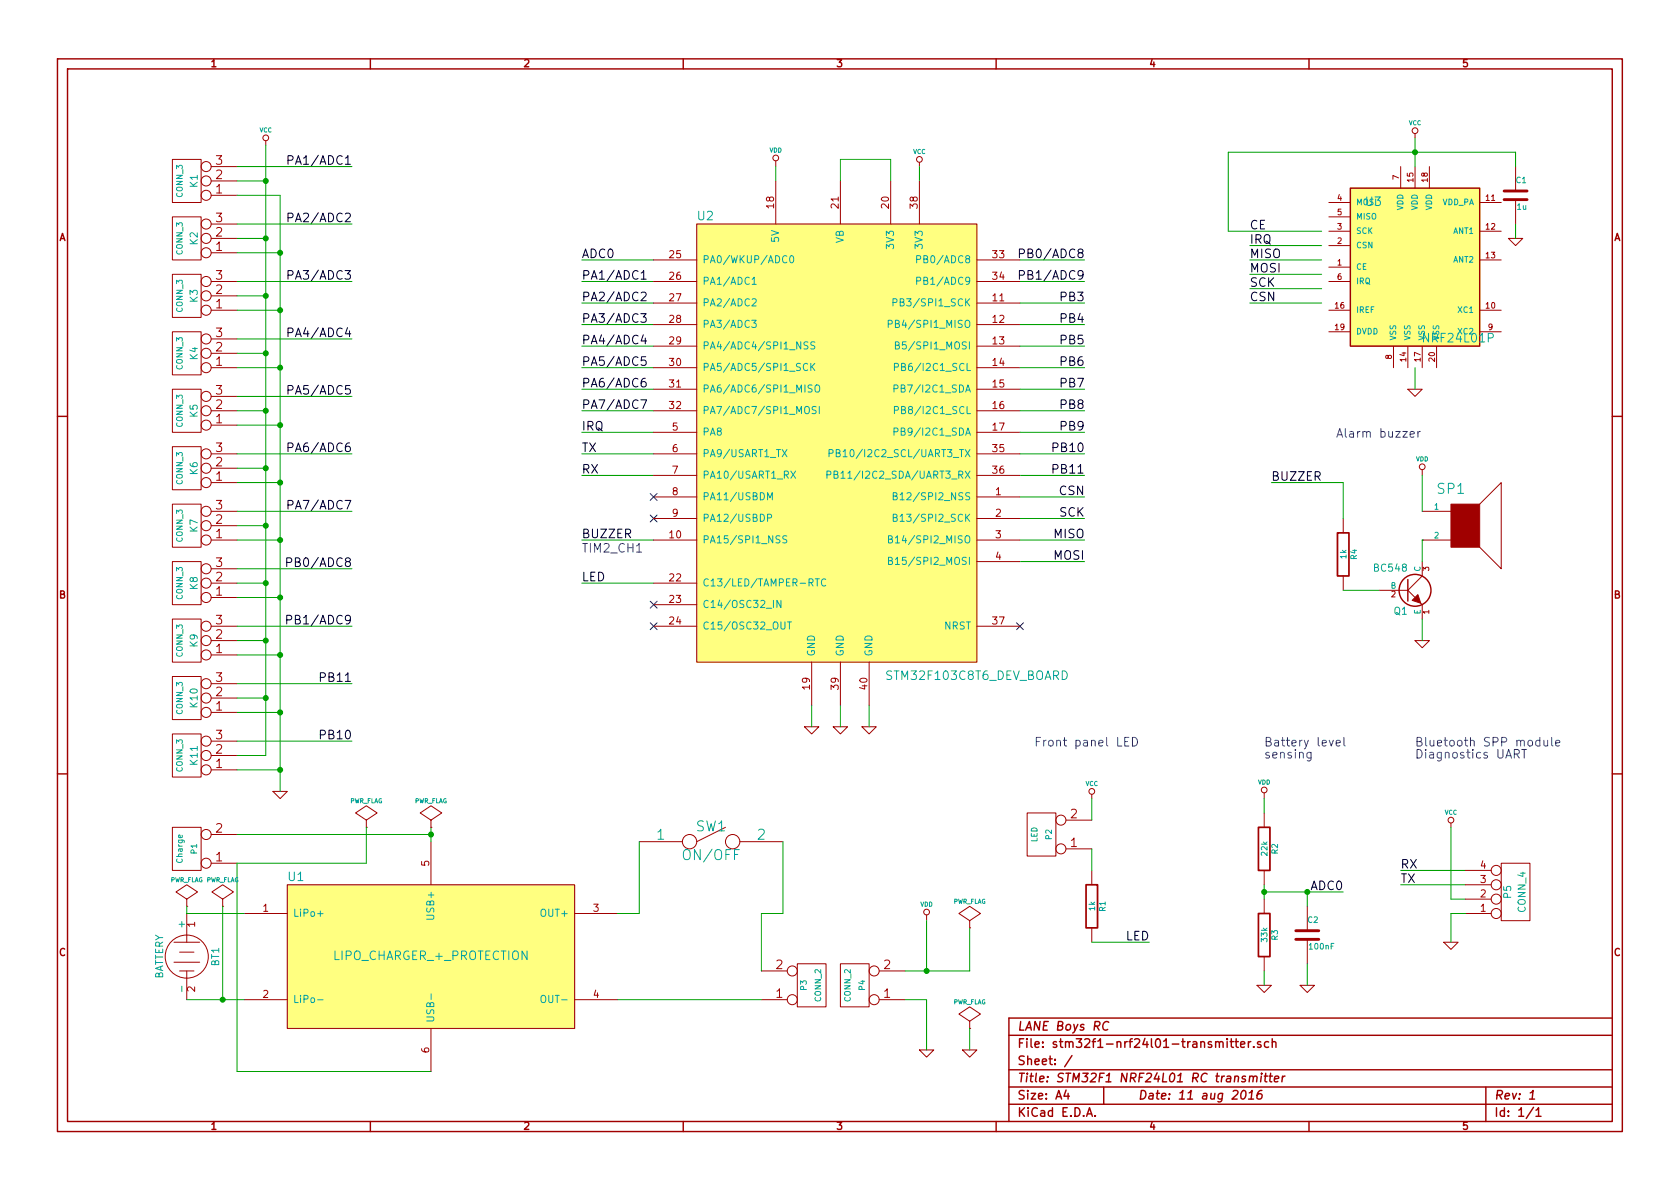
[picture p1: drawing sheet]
EESchema Schematic File Version 2
LIBS:WLA-STM32
LIBS:WLA-nrf24
LIBS:WLA-power
LIBS:power
LIBS:device
LIBS:conn
LIBS:regul
LIBS:special
LIBS:opto
LIBS:contrib
LIBS:analog_switches
LIBS:display
LIBS:graphic
LIBS:interface
LIBS:logo
LIBS:references
LIBS:rfcom
LIBS:stm32f1-nrf24l01-transmitter-cache
EELAYER 27 0
EELAYER END
$Descr A4 11693 8268
encoding utf-8
Sheet 1 1
Title "STM32F1 NRF24L01 RC transmitter"
Date "11 aug 2016"
Rev "1"
Comp "LANE Boys RC"
Comment1 ""
Comment2 ""
Comment3 ""
Comment4 ""
$EndDescr
$Comp
L NRF24L01P U3
U 1 1
P 9850 1850
F 0 "U3" H 9500 2300 60  0000 L CNN
F 1 "NRF24L01P" H 10150 1350 60  0000 C CNN
F 2 "~" H 9850 1850 60  0000 C CNN
F 3 "~" H 9850 1850 60  0000 C CNN
	1    9850 1850
	1    0    0    -1  
$EndComp
$Comp
L LIPO_CHARGER_+_PROTECTION U1
U 1 1
P 3000 6650
F 0 "U1" H 2000 7200 60  0000 L CNN
F 1 "LIPO_CHARGER_+_PROTECTION" H 3000 6650 60  0000 C CNN
F 2 "~" H 3000 6650 60  0000 C CNN
F 3 "~" H 3000 6650 60  0000 C CNN
	1    3000 6650
	1    0    0    -1  
$EndComp
$Comp
L BATTERY BT1
U 1 1
P 1300 6650
F 0 "BT1" H 1300 6850 50  0000 C CNN
F 1 "BATTERY" H 1300 6460 50  0000 C CNN
F 2 "~" H 1300 6650 60  0000 C CNN
F 3 "~" H 1300 6650 60  0000 C CNN
	1    1300 6650
	0    1    1    0   
$EndComp
$Comp
L GND #PWR01
U 1 1
P 6450 7300
F 0 "#PWR01" H 6450 7300 30  0001 C CNN
F 1 "GND" H 6450 7230 30  0001 C CNN
F 2 "" H 6450 7300 60  0000 C CNN
F 3 "" H 6450 7300 60  0000 C CNN
	1    6450 7300
	1    0    0    -1  
$EndComp
$Comp
L VDD #PWR02
U 1 1
P 6450 6400
F 0 "#PWR02" H 6450 6500 30  0001 C CNN
F 1 "VDD" H 6450 6510 30  0000 C CNN
F 2 "" H 6450 6400 60  0000 C CNN
F 3 "" H 6450 6400 60  0000 C CNN
	1    6450 6400
	1    0    0    -1  
$EndComp
$Comp
L VDD #PWR03
U 1 1
P 5400 1150
F 0 "#PWR03" H 5400 1250 30  0001 C CNN
F 1 "VDD" H 5400 1260 30  0000 C CNN
F 2 "" H 5400 1150 60  0000 C CNN
F 3 "" H 5400 1150 60  0000 C CNN
	1    5400 1150
	1    0    0    -1  
$EndComp
$Comp
L VCC #PWR04
U 1 1
P 6400 1150
F 0 "#PWR04" H 6400 1250 30  0001 C CNN
F 1 "VCC" H 6400 1250 30  0000 C CNN
F 2 "" H 6400 1150 60  0000 C CNN
F 3 "" H 6400 1150 60  0000 C CNN
	1    6400 1150
	1    0    0    -1  
$EndComp
$Comp
L GND #PWR05
U 1 1
P 5650 5050
F 0 "#PWR05" H 5650 5050 30  0001 C CNN
F 1 "GND" H 5650 4980 30  0001 C CNN
F 2 "" H 5650 5050 60  0000 C CNN
F 3 "" H 5650 5050 60  0000 C CNN
	1    5650 5050
	1    0    0    -1  
$EndComp
$Comp
L GND #PWR06
U 1 1
P 5850 5050
F 0 "#PWR06" H 5850 5050 30  0001 C CNN
F 1 "GND" H 5850 4980 30  0001 C CNN
F 2 "" H 5850 5050 60  0000 C CNN
F 3 "" H 5850 5050 60  0000 C CNN
	1    5850 5050
	1    0    0    -1  
$EndComp
$Comp
L GND #PWR07
U 1 1
P 6050 5050
F 0 "#PWR07" H 6050 5050 30  0001 C CNN
F 1 "GND" H 6050 4980 30  0001 C CNN
F 2 "" H 6050 5050 60  0000 C CNN
F 3 "" H 6050 5050 60  0000 C CNN
	1    6050 5050
	1    0    0    -1  
$EndComp
$Comp
L C C1
U 1 1
P 10550 1350
F 0 "C1" H 10550 1450 40  0000 L CNN
F 1 "1u" H 10556 1265 40  0000 L CNN
F 2 "~" H 10588 1200 30  0000 C CNN
F 3 "~" H 10550 1350 60  0000 C CNN
	1    10550 1350
	1    0    0    -1  
$EndComp
$Comp
L GND #PWR08
U 1 1
P 10550 1650
F 0 "#PWR08" H 10550 1650 30  0001 C CNN
F 1 "GND" H 10550 1580 30  0001 C CNN
F 2 "" H 10550 1650 60  0000 C CNN
F 3 "" H 10550 1650 60  0000 C CNN
	1    10550 1650
	1    0    0    -1  
$EndComp
$Comp
L VCC #PWR09
U 1 1
P 9850 950
F 0 "#PWR09" H 9850 1050 30  0001 C CNN
F 1 "VCC" H 9850 1050 30  0000 C CNN
F 2 "" H 9850 950 60  0000 C CNN
F 3 "" H 9850 950 60  0000 C CNN
	1    9850 950 
	1    0    0    -1  
$EndComp
Text Label 7550 3450 2    60   ~ 0
CSN
Text Label 7550 3600 2    60   ~ 0
SCK
Text Label 7550 3750 2    60   ~ 0
MISO
Text Label 7550 3900 2    60   ~ 0
MOSI
Text Label 8700 1700 0    60   ~ 0
IRQ
Text Label 8700 1800 0    60   ~ 0
MISO
Text Label 8700 1900 0    60   ~ 0
MOSI
Text Label 8700 2000 0    60   ~ 0
SCK
Text Label 8700 2100 0    60   ~ 0
CSN
$Comp
L R R1
U 1 1
P 7600 6300
F 0 "R1" V 7680 6300 40  0000 C CNN
F 1 "1k" V 7607 6301 40  0000 C CNN
F 2 "~" V 7530 6300 30  0000 C CNN
F 3 "~" H 7600 6300 30  0000 C CNN
	1    7600 6300
	1    0    0    -1  
$EndComp
$Comp
L CONN_2 P2
U 1 1
P 7250 5800
F 0 "P2" V 7200 5800 40  0000 C CNN
F 1 "LED" V 7300 5800 40  0000 C CNN
F 2 "" H 7250 5800 60  0000 C CNN
F 3 "" H 7250 5800 60  0000 C CNN
	1    7250 5800
	-1   0    0    1   
$EndComp
$Comp
L VCC #PWR010
U 1 1
P 7600 5550
F 0 "#PWR010" H 7600 5650 30  0001 C CNN
F 1 "VCC" H 7600 5650 30  0000 C CNN
F 2 "" H 7600 5550 60  0000 C CNN
F 3 "" H 7600 5550 60  0000 C CNN
	1    7600 5550
	1    0    0    -1  
$EndComp
NoConn ~ 4550 4200
NoConn ~ 4550 4350
NoConn ~ 7100 4350
Text Label 8000 6550 2    60   ~ 0
LED
Text Label 4050 4050 0    60   ~ 0
LED
$Comp
L R R2
U 1 1
P 8800 5900
F 0 "R2" V 8880 5900 40  0000 C CNN
F 1 "22k" V 8807 5901 40  0000 C CNN
F 2 "~" V 8730 5900 30  0000 C CNN
F 3 "~" H 8800 5900 30  0000 C CNN
	1    8800 5900
	1    0    0    -1  
$EndComp
$Comp
L R R3
U 1 1
P 8800 6500
F 0 "R3" V 8880 6500 40  0000 C CNN
F 1 "33k" V 8807 6501 40  0000 C CNN
F 2 "~" V 8730 6500 30  0000 C CNN
F 3 "~" H 8800 6500 30  0000 C CNN
	1    8800 6500
	1    0    0    -1  
$EndComp
$Comp
L VDD #PWR011
U 1 1
P 8800 5550
F 0 "#PWR011" H 8800 5650 30  0001 C CNN
F 1 "VDD" H 8800 5660 30  0000 C CNN
F 2 "" H 8800 5550 60  0000 C CNN
F 3 "" H 8800 5550 60  0000 C CNN
	1    8800 5550
	1    0    0    -1  
$EndComp
$Comp
L GND #PWR012
U 1 1
P 8800 6850
F 0 "#PWR012" H 8800 6850 30  0001 C CNN
F 1 "GND" H 8800 6780 30  0001 C CNN
F 2 "" H 8800 6850 60  0000 C CNN
F 3 "" H 8800 6850 60  0000 C CNN
	1    8800 6850
	1    0    0    -1  
$EndComp
Text Label 9350 6200 2    60   ~ 0
ADC0
Text Notes 8800 5200 0    60   ~ 0
Battery level\nsensing
Text Label 4050 1800 0    60   ~ 0
ADC0
Text Label 4050 1950 0    60   ~ 0
PA1/ADC1
Text Label 4050 2100 0    60   ~ 0
PA2/ADC2
Text Label 4050 2250 0    60   ~ 0
PA3/ADC3
Text Label 4050 2400 0    60   ~ 0
PA4/ADC4
Text Label 4050 2550 0    60   ~ 0
PA5/ADC5
Text Label 4050 2700 0    60   ~ 0
PA6/ADC6
Text Label 4050 2850 0    60   ~ 0
PA7/ADC7
Text Label 7550 1800 2    60   ~ 0
PB0/ADC8
Text Label 7550 1950 2    60   ~ 0
PB1/ADC9
Text Label 4050 3000 0    60   ~ 0
IRQ
$Comp
L CONN_3 K1
U 1 1
P 1300 1250
F 0 "K1" V 1250 1250 50  0000 C CNN
F 1 "CONN_3" V 1350 1250 40  0000 C CNN
F 2 "" H 1300 1250 60  0000 C CNN
F 3 "" H 1300 1250 60  0000 C CNN
	1    1300 1250
	-1   0    0    1   
$EndComp
$Comp
L CONN_3 K2
U 1 1
P 1300 1650
F 0 "K2" V 1250 1650 50  0000 C CNN
F 1 "CONN_3" V 1350 1650 40  0000 C CNN
F 2 "" H 1300 1650 60  0000 C CNN
F 3 "" H 1300 1650 60  0000 C CNN
	1    1300 1650
	-1   0    0    1   
$EndComp
$Comp
L CONN_3 K3
U 1 1
P 1300 2050
F 0 "K3" V 1250 2050 50  0000 C CNN
F 1 "CONN_3" V 1350 2050 40  0000 C CNN
F 2 "" H 1300 2050 60  0000 C CNN
F 3 "" H 1300 2050 60  0000 C CNN
	1    1300 2050
	-1   0    0    1   
$EndComp
$Comp
L CONN_3 K4
U 1 1
P 1300 2450
F 0 "K4" V 1250 2450 50  0000 C CNN
F 1 "CONN_3" V 1350 2450 40  0000 C CNN
F 2 "" H 1300 2450 60  0000 C CNN
F 3 "" H 1300 2450 60  0000 C CNN
	1    1300 2450
	-1   0    0    1   
$EndComp
$Comp
L CONN_3 K5
U 1 1
P 1300 2850
F 0 "K5" V 1250 2850 50  0000 C CNN
F 1 "CONN_3" V 1350 2850 40  0000 C CNN
F 2 "" H 1300 2850 60  0000 C CNN
F 3 "" H 1300 2850 60  0000 C CNN
	1    1300 2850
	-1   0    0    1   
$EndComp
$Comp
L CONN_3 K6
U 1 1
P 1300 3250
F 0 "K6" V 1250 3250 50  0000 C CNN
F 1 "CONN_3" V 1350 3250 40  0000 C CNN
F 2 "" H 1300 3250 60  0000 C CNN
F 3 "" H 1300 3250 60  0000 C CNN
	1    1300 3250
	-1   0    0    1   
$EndComp
$Comp
L CONN_3 K7
U 1 1
P 1300 3650
F 0 "K7" V 1250 3650 50  0000 C CNN
F 1 "CONN_3" V 1350 3650 40  0000 C CNN
F 2 "" H 1300 3650 60  0000 C CNN
F 3 "" H 1300 3650 60  0000 C CNN
	1    1300 3650
	-1   0    0    1   
$EndComp
$Comp
L CONN_3 K8
U 1 1
P 1300 4050
F 0 "K8" V 1250 4050 50  0000 C CNN
F 1 "CONN_3" V 1350 4050 40  0000 C CNN
F 2 "" H 1300 4050 60  0000 C CNN
F 3 "" H 1300 4050 60  0000 C CNN
	1    1300 4050
	-1   0    0    1   
$EndComp
$Comp
L CONN_3 K9
U 1 1
P 1300 4450
F 0 "K9" V 1250 4450 50  0000 C CNN
F 1 "CONN_3" V 1350 4450 40  0000 C CNN
F 2 "" H 1300 4450 60  0000 C CNN
F 3 "" H 1300 4450 60  0000 C CNN
	1    1300 4450
	-1   0    0    1   
$EndComp
$Comp
L VCC #PWR013
U 1 1
P 1850 1000
F 0 "#PWR013" H 1850 1100 30  0001 C CNN
F 1 "VCC" H 1850 1100 30  0000 C CNN
F 2 "" H 1850 1000 60  0000 C CNN
F 3 "" H 1850 1000 60  0000 C CNN
	1    1850 1000
	1    0    0    -1  
$EndComp
Wire Wire Line
	4300 6350 4450 6350
Wire Wire Line
	5650 4900 5650 5050
Wire Wire Line
	5850 4900 5850 5050
Wire Wire Line
	6050 4900 6050 5050
Wire Wire Line
	5400 1150 5400 1250
Wire Wire Line
	10550 1550 10550 1650
Wire Wire Line
	9850 950  9850 1150
Wire Wire Line
	10550 1050 10550 1150
Connection ~ 9850 1050
Wire Wire Line
	7100 3450 7550 3450
Wire Wire Line
	7100 3600 7550 3600
Wire Wire Line
	7100 3750 7550 3750
Wire Wire Line
	7100 3900 7550 3900
Wire Wire Line
	8550 1600 9200 1600
Wire Wire Line
	9200 2100 8700 2100
Wire Wire Line
	9200 2000 8700 2000
Wire Wire Line
	9200 1900 8700 1900
Wire Wire Line
	9200 1800 8700 1800
Wire Wire Line
	9200 1700 8700 1700
Wire Wire Line
	7600 5550 7600 5700
Wire Wire Line
	7600 5900 7600 6050
Wire Wire Line
	7600 6550 8000 6550
Wire Wire Line
	4550 4050 4050 4050
Wire Wire Line
	8800 5550 8800 5650
Wire Wire Line
	8800 6150 8800 6250
Wire Wire Line
	8800 6750 8800 6850
Wire Wire Line
	8800 6200 9350 6200
Connection ~ 8800 6200
Wire Wire Line
	4550 1800 4050 1800
Wire Wire Line
	4050 1950 4550 1950
Wire Wire Line
	4550 2100 4050 2100
Wire Wire Line
	4050 2250 4550 2250
Wire Wire Line
	4050 2400 4550 2400
Wire Wire Line
	4050 2550 4550 2550
Wire Wire Line
	4050 2700 4550 2700
Wire Wire Line
	4050 2850 4550 2850
Wire Wire Line
	7550 1800 7100 1800
Wire Wire Line
	7550 1950 7100 1950
Wire Wire Line
	4050 3000 4550 3000
$Comp
L CONN_3 K10
U 1 1
P 1300 4850
F 0 "K10" V 1250 4850 50  0000 C CNN
F 1 "CONN_3" V 1350 4850 40  0000 C CNN
F 2 "" H 1300 4850 60  0000 C CNN
F 3 "" H 1300 4850 60  0000 C CNN
	1    1300 4850
	-1   0    0    1   
$EndComp
$Comp
L CONN_3 K11
U 1 1
P 1300 5250
F 0 "K11" V 1250 5250 50  0000 C CNN
F 1 "CONN_3" V 1350 5250 40  0000 C CNN
F 2 "" H 1300 5250 60  0000 C CNN
F 3 "" H 1300 5250 60  0000 C CNN
	1    1300 5250
	-1   0    0    1   
$EndComp
$Comp
L GND #PWR014
U 1 1
P 1950 5500
F 0 "#PWR014" H 1950 5500 30  0001 C CNN
F 1 "GND" H 1950 5430 30  0001 C CNN
F 2 "" H 1950 5500 60  0000 C CNN
F 3 "" H 1950 5500 60  0000 C CNN
	1    1950 5500
	1    0    0    -1  
$EndComp
Wire Wire Line
	1950 5350 1650 5350
Wire Wire Line
	1950 1350 1950 5500
Wire Wire Line
	1650 4950 1950 4950
Connection ~ 1950 5350
Wire Wire Line
	1650 4550 1950 4550
Connection ~ 1950 4950
Wire Wire Line
	1650 4150 1950 4150
Connection ~ 1950 4550
Wire Wire Line
	1650 3350 1950 3350
Connection ~ 1950 4150
Wire Wire Line
	1650 3750 1950 3750
Connection ~ 1950 3750
Wire Wire Line
	1650 1750 1950 1750
Connection ~ 1950 3350
Wire Wire Line
	1650 2950 1950 2950
Connection ~ 1950 2950
Wire Wire Line
	1650 2550 1950 2550
Connection ~ 1950 2550
Wire Wire Line
	1650 2150 1950 2150
Connection ~ 1950 2150
Wire Wire Line
	1650 1350 1950 1350
Connection ~ 1950 1750
Text Label 2450 1150 2    60   ~ 0
PA1/ADC1
Text Label 2450 1550 2    60   ~ 0
PA2/ADC2
Text Label 2450 1950 2    60   ~ 0
PA3/ADC3
Text Label 2450 2350 2    60   ~ 0
PA4/ADC4
Text Label 2450 2750 2    60   ~ 0
PA5/ADC5
Text Label 2450 3150 2    60   ~ 0
PA6/ADC6
Text Label 2450 3550 2    60   ~ 0
PA7/ADC7
Text Label 2450 3950 2    60   ~ 0
PB0/ADC8
Text Label 2450 4350 2    60   ~ 0
PB1/ADC9
Text Label 2450 4750 2    60   ~ 0
PB11
Text Label 2450 5150 2    60   ~ 0
PB10
Wire Wire Line
	7550 3300 7100 3300
Wire Wire Line
	7550 3150 7100 3150
Text Label 7550 3150 2    60   ~ 0
PB10
Text Label 7550 3300 2    60   ~ 0
PB11
$Comp
L GND #PWR015
U 1 1
P 10100 6550
F 0 "#PWR015" H 10100 6550 30  0001 C CNN
F 1 "GND" H 10100 6480 30  0001 C CNN
F 2 "" H 10100 6550 60  0000 C CNN
F 3 "" H 10100 6550 60  0000 C CNN
	1    10100 6550
	1    0    0    -1  
$EndComp
Wire Wire Line
	10200 6150 9750 6150
Wire Wire Line
	9750 6050 10200 6050
Text Label 9750 6050 0    60   ~ 0
RX
Text Label 9750 6150 0    60   ~ 0
TX
Text Notes 9850 5200 0    60   ~ 0
Bluetooth SPP module\nDiagnostics UART
Wire Wire Line
	4050 3150 4550 3150
Wire Wire Line
	4050 3300 4550 3300
Text Label 4050 3150 0    60   ~ 0
TX
Text Label 4050 3300 0    60   ~ 0
RX
Text Notes 7200 5200 0    60   ~ 0
Front panel LED
$Comp
L SPEAKER SP1
U 1 1
P 10200 3650
F 0 "SP1" H 10100 3900 70  0000 C CNN
F 1 "SPEAKER" H 10100 3400 70  0001 C CNN
F 2 "~" H 10200 3650 60  0000 C CNN
F 3 "~" H 10200 3650 60  0000 C CNN
	1    10200 3650
	1    0    0    -1  
$EndComp
$Comp
L NPN Q1
U 1 1
P 9800 4100
F 0 "Q1" H 9800 3950 50  0000 R CNN
F 1 "BC548" H 9800 4250 50  0000 R CNN
F 2 "~" H 9800 4100 60  0000 C CNN
F 3 "~" H 9800 4100 60  0000 C CNN
	1    9800 4100
	1    0    0    -1  
$EndComp
$Comp
L GND #PWR016
U 1 1
P 9900 4450
F 0 "#PWR016" H 9900 4450 30  0001 C CNN
F 1 "GND" H 9900 4380 30  0001 C CNN
F 2 "" H 9900 4450 60  0000 C CNN
F 3 "" H 9900 4450 60  0000 C CNN
	1    9900 4450
	1    0    0    -1  
$EndComp
Wire Wire Line
	9900 4300 9900 4450
Wire Wire Line
	9900 3750 9900 3750
Wire Wire Line
	9900 3750 9900 3900
$Comp
L R R4
U 1 1
P 9350 3850
F 0 "R4" V 9430 3850 40  0000 C CNN
F 1 "1k" V 9357 3851 40  0000 C CNN
F 2 "~" V 9280 3850 30  0000 C CNN
F 3 "~" H 9350 3850 30  0000 C CNN
	1    9350 3850
	1    0    0    -1  
$EndComp
Wire Wire Line
	9350 4100 9600 4100
Wire Wire Line
	9350 3600 9350 3350
Wire Wire Line
	9350 3350 8850 3350
Text Label 8850 3350 0    60   ~ 0
BUZZER
$Comp
L VDD #PWR017
U 1 1
P 9900 3300
F 0 "#PWR017" H 9900 3400 30  0001 C CNN
F 1 "VDD" H 9900 3410 30  0000 C CNN
F 2 "" H 9900 3300 60  0000 C CNN
F 3 "" H 9900 3300 60  0000 C CNN
	1    9900 3300
	1    0    0    -1  
$EndComp
Wire Wire Line
	9900 3550 9900 3300
Wire Wire Line
	4050 3750 4550 3750
Text Label 4050 3750 0    60   ~ 0
BUZZER
$Comp
L CONN_2 P1
U 1 1
P 1300 5900
F 0 "P1" V 1250 5900 40  0000 C CNN
F 1 "Charge" V 1350 5900 40  0000 C CNN
F 2 "" H 1300 5900 60  0000 C CNN
F 3 "" H 1300 5900 60  0000 C CNN
	1    1300 5900
	-1   0    0    1   
$EndComp
Wire Wire Line
	1650 5800 3000 5800
Wire Wire Line
	3000 5750 3000 5850
Wire Wire Line
	1650 6000 1650 7450
Wire Wire Line
	1650 7450 3000 7450
Text Notes 9300 3050 0    60   ~ 0
Alarm buzzer
$Comp
L SPST SW1
U 1 1
P 4950 5850
F 0 "SW1" H 4950 5950 70  0000 C CNN
F 1 "ON/OFF" H 4950 5750 70  0000 C CNN
F 2 "~" H 4950 5850 60  0000 C CNN
F 3 "~" H 4950 5850 60  0000 C CNN
	1    4950 5850
	1    0    0    -1  
$EndComp
$Comp
L PWR_FLAG #FLG018
U 1 1
P 6750 6450
F 0 "#FLG018" H 6750 6545 30  0001 C CNN
F 1 "PWR_FLAG" H 6750 6630 30  0000 C CNN
F 2 "" H 6750 6450 60  0000 C CNN
F 3 "" H 6750 6450 60  0000 C CNN
	1    6750 6450
	1    0    0    -1  
$EndComp
NoConn ~ 4550 3450
NoConn ~ 4550 3600
$Comp
L PWR_FLAG #FLG019
U 1 1
P 3000 5750
F 0 "#FLG019" H 3000 5845 30  0001 C CNN
F 1 "PWR_FLAG" H 3000 5930 30  0000 C CNN
F 2 "" H 3000 5750 60  0000 C CNN
F 3 "" H 3000 5750 60  0000 C CNN
	1    3000 5750
	1    0    0    -1  
$EndComp
$Comp
L PWR_FLAG #FLG020
U 1 1
P 1300 6300
F 0 "#FLG020" H 1300 6395 30  0001 C CNN
F 1 "PWR_FLAG" H 1300 6480 30  0000 C CNN
F 2 "" H 1300 6300 60  0000 C CNN
F 3 "" H 1300 6300 60  0000 C CNN
	1    1300 6300
	1    0    0    -1  
$EndComp
Wire Wire Line
	1300 6950 1700 6950
Wire Wire Line
	1300 6350 1700 6350
Connection ~ 3000 5800
Wire Wire Line
	1300 6300 1300 6350
$Comp
L PWR_FLAG #FLG021
U 1 1
P 2550 5750
F 0 "#FLG021" H 2550 5845 30  0001 C CNN
F 1 "PWR_FLAG" H 2550 5930 30  0000 C CNN
F 2 "" H 2550 5750 60  0000 C CNN
F 3 "" H 2550 5750 60  0000 C CNN
	1    2550 5750
	1    0    0    -1  
$EndComp
Wire Wire Line
	2550 5750 2550 6000
Wire Wire Line
	2550 6000 1650 6000
$Comp
L PWR_FLAG #FLG022
U 1 1
P 1550 6300
F 0 "#FLG022" H 1550 6395 30  0001 C CNN
F 1 "PWR_FLAG" H 1550 6480 30  0000 C CNN
F 2 "" H 1550 6300 60  0000 C CNN
F 3 "" H 1550 6300 60  0000 C CNN
	1    1550 6300
	1    0    0    -1  
$EndComp
Wire Wire Line
	1550 6300 1550 6950
Connection ~ 1550 6950
$Comp
L GND #PWR023
U 1 1
P 9850 2700
F 0 "#PWR023" H 9850 2700 30  0001 C CNN
F 1 "GND" H 9850 2630 30  0001 C CNN
F 2 "" H 9850 2700 60  0000 C CNN
F 3 "" H 9850 2700 60  0000 C CNN
	1    9850 2700
	1    0    0    -1  
$EndComp
Wire Wire Line
	9850 2550 9850 2700
Wire Wire Line
	2450 1150 1650 1150
Wire Wire Line
	2450 1550 1650 1550
Wire Wire Line
	2450 1950 1650 1950
Wire Wire Line
	2450 2350 1650 2350
Wire Wire Line
	2450 2750 1650 2750
Wire Wire Line
	2450 3150 1650 3150
Wire Wire Line
	2450 3550 1650 3550
Wire Wire Line
	2450 3950 1650 3950
Wire Wire Line
	2450 4350 1650 4350
Wire Wire Line
	2450 4750 1650 4750
Wire Wire Line
	2450 5150 1650 5150
Wire Wire Line
	1850 5250 1650 5250
Wire Wire Line
	1850 1000 1850 5250
Wire Wire Line
	1650 4850 1850 4850
Connection ~ 1850 4850
Wire Wire Line
	1650 4450 1850 4450
Connection ~ 1850 4450
Wire Wire Line
	1650 3650 1850 3650
Connection ~ 1850 3650
Wire Wire Line
	1650 3250 1850 3250
Connection ~ 1850 3250
Wire Wire Line
	1650 4050 1850 4050
Connection ~ 1850 4050
Wire Wire Line
	1650 2850 1850 2850
Connection ~ 1850 2850
Wire Wire Line
	1650 2450 1850 2450
Connection ~ 1850 2450
Wire Wire Line
	1650 2050 1850 2050
Connection ~ 1850 2050
Wire Wire Line
	1650 1650 1850 1650
Connection ~ 1850 1650
Wire Wire Line
	1650 1250 1850 1250
Connection ~ 1850 1250
$Comp
L CONN_2 P4
U 1 1
P 5950 6850
F 0 "P4" V 5900 6850 40  0000 C CNN
F 1 "CONN_2" V 6000 6850 40  0000 C CNN
F 2 "" H 5950 6850 60  0000 C CNN
F 3 "" H 5950 6850 60  0000 C CNN
	1    5950 6850
	-1   0    0    1   
$EndComp
$Comp
L CONN_2 P3
U 1 1
P 5650 6850
F 0 "P3" V 5600 6850 40  0000 C CNN
F 1 "CONN_2" V 5700 6850 40  0000 C CNN
F 2 "" H 5650 6850 60  0000 C CNN
F 3 "" H 5650 6850 60  0000 C CNN
	1    5650 6850
	1    0    0    1   
$EndComp
Wire Wire Line
	6300 6750 6750 6750
Wire Wire Line
	6450 6750 6450 6400
Wire Wire Line
	6300 6950 6450 6950
Wire Wire Line
	6450 6950 6450 7300
Wire Wire Line
	6750 6750 6750 6450
Connection ~ 6450 6750
Wire Wire Line
	4300 6950 5300 6950
Wire Wire Line
	4450 6350 4450 5850
Wire Wire Line
	5450 5850 5450 6350
Wire Wire Line
	5450 6350 5300 6350
Wire Wire Line
	5300 6350 5300 6750
$Comp
L PWR_FLAG #FLG024
U 1 1
P 6750 7150
F 0 "#FLG024" H 6750 7245 30  0001 C CNN
F 1 "PWR_FLAG" H 6750 7330 30  0000 C CNN
F 2 "" H 6750 7150 60  0000 C CNN
F 3 "" H 6750 7150 60  0000 C CNN
	1    6750 7150
	1    0    0    -1  
$EndComp
$Comp
L GND #PWR025
U 1 1
P 6750 7300
F 0 "#PWR025" H 6750 7300 30  0001 C CNN
F 1 "GND" H 6750 7230 30  0001 C CNN
F 2 "" H 6750 7300 60  0000 C CNN
F 3 "" H 6750 7300 60  0000 C CNN
	1    6750 7300
	1    0    0    -1  
$EndComp
Wire Wire Line
	6750 7150 6750 7300
Wire Wire Line
	6400 1150 6400 1250
Text Notes 4050 3850 0    60   ~ 0
TIM2_CH1
$Comp
L STM32F103C8T6_DEV_BOARD U2
U 1 1
P 5850 3000
F 0 "U2" H 4850 4500 60  0000 L CNN
F 1 "STM32F103C8T6_DEV_BOARD" H 6800 1300 60  0000 C CNN
F 2 "~" H 6000 3400 60  0000 C CNN
F 3 "~" H 6000 3400 60  0000 C CNN
	1    5850 3000
	1    0    0    -1  
$EndComp
Wire Wire Line
	5850 1250 5850 1100
Wire Wire Line
	5850 1100 6200 1100
Wire Wire Line
	6200 1100 6200 1250
Text Label 8700 1600 0    60   ~ 0
CE
Wire Wire Line
	8550 1050 10550 1050
Wire Wire Line
	8550 1050 8550 1600
$Comp
L C C2
U 1 1
P 9100 6500
F 0 "C2" H 9100 6600 40  0000 L CNN
F 1 "100nF" H 9106 6415 40  0000 L CNN
F 2 "~" H 9138 6350 30  0000 C CNN
F 3 "~" H 9100 6500 60  0000 C CNN
	1    9100 6500
	1    0    0    -1  
$EndComp
Wire Wire Line
	9100 6300 9100 6200
Connection ~ 9100 6200
$Comp
L GND #PWR026
U 1 1
P 9100 6850
F 0 "#PWR026" H 9100 6850 30  0001 C CNN
F 1 "GND" H 9100 6780 30  0001 C CNN
F 2 "" H 9100 6850 60  0000 C CNN
F 3 "" H 9100 6850 60  0000 C CNN
	1    9100 6850
	1    0    0    -1  
$EndComp
Wire Wire Line
	9100 6700 9100 6850
$Comp
L CONN_4 P5
U 1 1
P 10550 6200
F 0 "P5" V 10500 6200 50  0000 C CNN
F 1 "CONN_4" V 10600 6200 50  0000 C CNN
F 2 "" H 10550 6200 60  0000 C CNN
F 3 "" H 10550 6200 60  0000 C CNN
	1    10550 6200
	1    0    0    1   
$EndComp
Wire Wire Line
	10200 6350 10100 6350
Wire Wire Line
	10100 6350 10100 6550
$Comp
L VCC #PWR027
U 1 1
P 10100 5750
F 0 "#PWR027" H 10100 5850 30  0001 C CNN
F 1 "VCC" H 10100 5850 30  0000 C CNN
F 2 "" H 10100 5750 60  0000 C CNN
F 3 "" H 10100 5750 60  0000 C CNN
	1    10100 5750
	1    0    0    -1  
$EndComp
Wire Wire Line
	10200 6250 10100 6250
Wire Wire Line
	10100 6250 10100 5750
Wire Wire Line
	7550 2100 7100 2100
Wire Wire Line
	7550 2250 7100 2250
Wire Wire Line
	7550 2400 7100 2400
Wire Wire Line
	7550 2550 7100 2550
Wire Wire Line
	7550 2700 7100 2700
Wire Wire Line
	7550 2850 7100 2850
Wire Wire Line
	7550 3000 7100 3000
Text Label 7550 2100 2    60   ~ 0
PB3
Text Label 7550 2250 2    60   ~ 0
PB4
Text Label 7550 2400 2    60   ~ 0
PB5
Text Label 7550 2550 2    60   ~ 0
PB6
Text Label 7550 2700 2    60   ~ 0
PB7
Text Label 7550 2850 2    60   ~ 0
PB8
Text Label 7550 3000 2    60   ~ 0
PB9
$EndSCHEMATC
